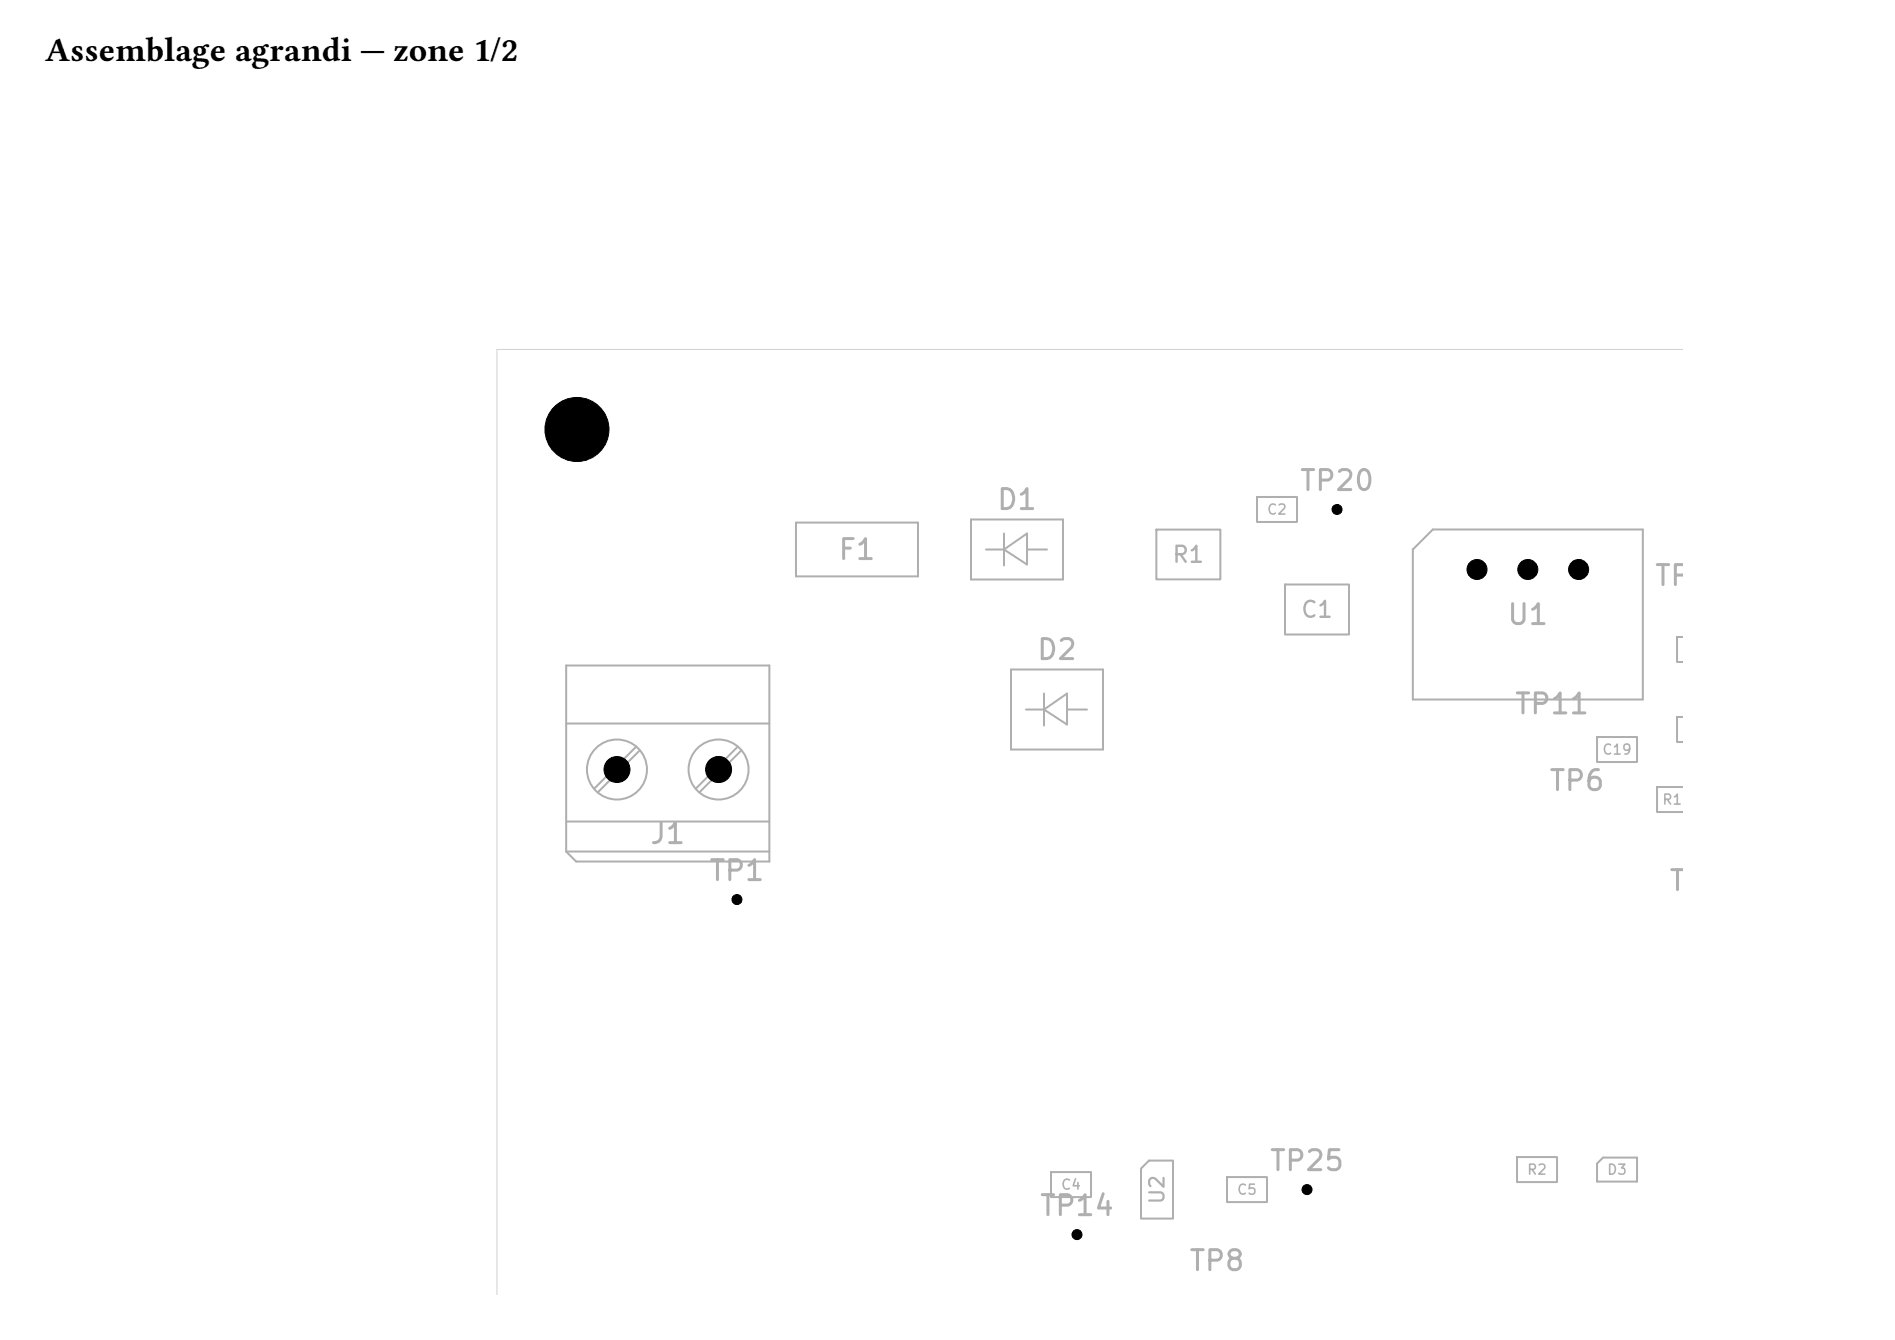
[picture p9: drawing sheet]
<svg xmlns="http://www.w3.org/2000/svg" width="297mm" height="210mm" viewBox="0 0 297 210" stroke-linecap="round" stroke-linejoin="round" font-family="sans-serif">
<g fill="none" stroke="#afafaf" stroke-width=".31">
<path d="M197 77.9h6.3v3.9h-6.3zM124.8 81.9h19.1v8.4h-19.1zM152.2 81.4h14.4v9.4h-14.4zM154.5 86.1h2.9M157.4 83.6v5M157.4 86.1l3.6-2.5v4.9zM161 86.1h3.1M181.2 83h10.1v7.8h-10.1zM201.4 91.6h10v7.8h-10zM221.4 86.1l3.2-3.1h32.9v26.6h-36.1zM263.7 99.8h-.9v3.9h.9M88.7 104.3h31.9v30.7h-30.3l-1.6-1.6z"/>
<path d="M88.7 113.4h31.9M99.7 117l-6.6 6.6M100.3 117.6l-6.6 6.6M115.6 117l-6.5 6.6M116.2 117.6l-6.6 6.6M158.5 104.9h14.4v12.6h-14.4zM160.8 111.2h2.8M163.6 108.7v5M163.6 111.2l3.6-2.5v4.8zM167.2 111.2h3.2M250.3 115.5h6.3v3.9h-6.3zM263.7 112.4h-.9v3.9h.9"/>
<path d="M88.7 128.7h31.9M88.7 133.4h31.9M263.7 123.3h-4v4h4M164.7 183.7h6.3v3.9h-6.3zM180.1 181.9h3.7v9.1h-5v-7.9zM192.3 184.5h6.3v3.9h-6.3zM237.8 181.3h6.2v4h-6.2zM251.2 181.4h5.4v3.8h-6.3v-2.8z"/>
<circle cx="96.7" cy="120.6" r="4.7"/>
<circle cx="112.6" cy="120.6" r="4.7"/>
</g>
<path d="M263.7 54.8h-185.8v148.2" fill="none" stroke="#d0d2cd" stroke-width=".16"/>
<g fill="#000" stroke="#000" stroke-width=".16">
<circle cx="90.4" cy="67.3" r="5"/>
<circle cx="209.5" cy="79.8" r=".78"/>
<circle cx="231.5" cy="89.2" r="1.57"/>
<circle cx="239.5" cy="89.2" r="1.57"/>
<circle cx="247.4" cy="89.2" r="1.57"/>
<circle cx="96.7" cy="120.6" r="2.04"/>
<circle cx="112.6" cy="120.6" r="2.04"/>
<circle cx="115.5" cy="141" r=".78"/>
<circle cx="168.8" cy="193.5" r=".78"/>
<circle cx="204.8" cy="186.4" r=".78"/>
</g>
<text font-size="5.3" x="7.1" y="9.5">Assemblage agrandi — zone 1/2</text>
<g font-size="3.1" fill="#afafaf">
<text x="203.5" y="77.7">TP20</text>
<text x="156" y="80.7">D1</text>
<text x="131.2" y="88.5">F1</text>
<text x="259.1" y="92.6">TP24</text>
<text x="236" y="98.7">U1</text>
<text x="162.3" y="104.2">D2</text>
<text x="237.2" y="112.7">TP11</text>
<text x="242.6" y="124.7">TP6</text>
<text x="101.7" y="133">J1</text>
<text x="110.9" y="138.8">TP1</text>
<text x="261.4" y="140.4">TP2</text>
<text x="198.8" y="184.3">TP25</text>
<text x="162.7" y="191.3">TP14</text>
<text x="186.2" y="199.9">TP8</text>
</g>
<g font-size="2.5" fill="#afafaf">
<text x="183.5" y="88.8">R1</text>
<text x="203.7" y="97.4">C1</text>
</g>
<text font-size="2.3" fill="#afafaf" x="183" y="188.9" transform="rotate(-90 183 188.9)">U2</text>
<g font-size="1.6" fill="#afafaf">
<text x="198.5" y="81">C2</text>
<text x="251" y="118.6">C19</text>
<text x="260.4" y="126.5">R16</text>
<text x="239.2" y="184.5">R2</text>
<text x="251.7" y="184.5">D3</text>
<text x="166.2" y="186.8">C4</text>
<text x="193.8" y="187.6">C5</text>
</g>
</svg>
